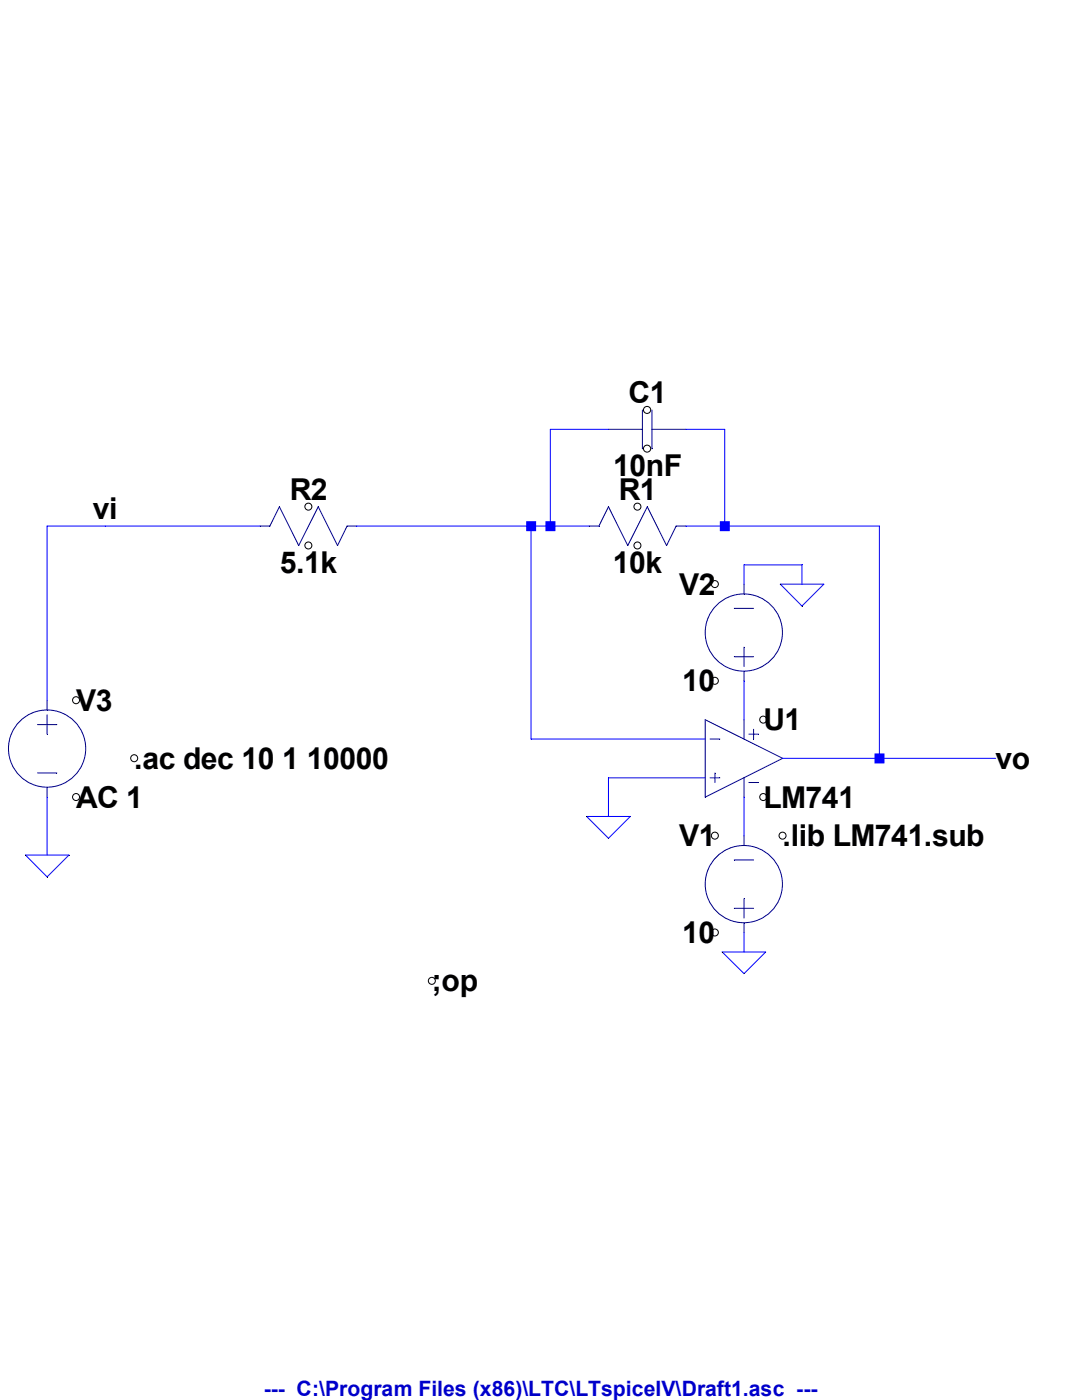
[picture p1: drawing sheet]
<svg xmlns="http://www.w3.org/2000/svg" width="216mm" height="279mm" viewBox="0 0 216 279" stroke-linecap="round" stroke-linejoin="round" font-family="sans-serif">
<path d="M140.7 143.6l15.5 7.7" fill="none" stroke="#00007f" stroke-width=".2"/>
<path d="M156.2 151.3l-15.5 7.8" fill="none" stroke="#00007f" stroke-width=".2"/>
<path d="M140.7 143.6v15.5" fill="none" stroke="#00007f" stroke-width=".2"/>
<path d="M141.7 147.5h1.9" fill="none" stroke="#00007f" stroke-width=".2"/>
<path d="M141.7 155.2h1.9" fill="none" stroke="#00007f" stroke-width=".2"/>
<path d="M142.7 154.3v1.9" fill="none" stroke="#00007f" stroke-width=".2"/>
<path d="M148.5 143.6v3.9" fill="none" stroke="#00007f" stroke-width=".2"/>
<path d="M148.5 155.2v3.9" fill="none" stroke="#00007f" stroke-width=".2"/>
<path d="M149.4 146.5h1.9" fill="none" stroke="#00007f" stroke-width=".2"/>
<path d="M150.4 145.5v2" fill="none" stroke="#00007f" stroke-width=".2"/>
<path d="M149.4 156.2h1.9" fill="none" stroke="#00007f" stroke-width=".2"/>
<g fill="none" stroke="#000" stroke-width=".2">
<circle cx="152.3" cy="143.6" r=".7"/>
<circle cx="152.3" cy="159.1" r=".7"/>
</g>
<path d="M146.5 131.1h3.9" fill="none" stroke="#00007f" stroke-width=".2"/>
<path d="M146.5 121.4h3.9" fill="none" stroke="#00007f" stroke-width=".2"/>
<path d="M148.5 129.2v3.8" fill="none" stroke="#00007f" stroke-width=".2"/>
<path d="M148.5 116.6v1.9" fill="none" stroke="#00007f" stroke-width=".2"/>
<path d="M148.5 134v1.9" fill="none" stroke="#00007f" stroke-width=".2"/>
<g fill="none" stroke="#00007f" stroke-width=".2">
<path d="M146.5 181.3h3.9"/>
<circle cx="148.4" cy="126.2" r="7.7"/>
</g>
<g fill="none" stroke="#000" stroke-width=".2">
<circle cx="142.6" cy="116.6" r=".7"/>
<circle cx="142.6" cy="135.9" r=".7"/>
</g>
<path d="M146.5 171.6h3.9" fill="none" stroke="#00007f" stroke-width=".2"/>
<path d="M148.5 179.4v3.8" fill="none" stroke="#00007f" stroke-width=".2"/>
<path d="M148.5 166.8v1.9" fill="none" stroke="#00007f" stroke-width=".2"/>
<path d="M148.5 184.2v1.9" fill="none" stroke="#00007f" stroke-width=".2"/>
<g fill="none" stroke="#00007f" stroke-width=".2">
<path d="M7.5 144.6h3.8"/>
<circle cx="148.4" cy="176.4" r="7.7"/>
</g>
<g fill="none" stroke="#000" stroke-width=".2">
<circle cx="142.6" cy="166.8" r=".7"/>
<circle cx="142.6" cy="186.1" r=".7"/>
</g>
<path d="M7.5 154.3h3.8" fill="none" stroke="#00007f" stroke-width=".2"/>
<path d="M9.4 142.7v3.8" fill="none" stroke="#00007f" stroke-width=".2"/>
<path d="M9.4 157.1v2" fill="none" stroke="#00007f" stroke-width=".2"/>
<path d="M9.4 139.8v1.9" fill="none" stroke="#00007f" stroke-width=".2"/>
<g fill="none" stroke="#00007f" stroke-width=".2">
<path d="M117.6 105h1.9"/>
<circle cx="9.4" cy="149.4" r="7.7"/>
</g>
<g fill="none" stroke="#000" stroke-width=".2">
<circle cx="15.2" cy="139.7" r=".7"/>
<circle cx="15.2" cy="159.1" r=".7"/>
</g>
<path d="M121.4 101.1l-1.9 3.9" fill="none" stroke="#00007f" stroke-width=".2"/>
<path d="M121.4 101.1l3.9 7.8" fill="none" stroke="#00007f" stroke-width=".2"/>
<path d="M129.2 101.1l-3.9 7.8" fill="none" stroke="#00007f" stroke-width=".2"/>
<path d="M129.2 101.1l3.8 7.8" fill="none" stroke="#00007f" stroke-width=".2"/>
<path d="M134.9 105h2" fill="none" stroke="#00007f" stroke-width=".2"/>
<path d="M134.9 105l-1.9 3.9" fill="none" stroke="#00007f" stroke-width=".2"/>
<g fill="none" stroke="#000" stroke-width=".2">
<circle cx="127.2" cy="108.9" r=".7"/>
<circle cx="127.2" cy="101.1" r=".7"/>
</g>
<path d="M121.4 85.7h6.8" fill="none" stroke="#00007f" stroke-width=".2"/>
<path d="M130.1 85.7h6.8" fill="none" stroke="#00007f" stroke-width=".2"/>
<path d="M130.1 81.8v7.8" fill="none" stroke="#00007f" stroke-width=".2"/>
<path d="M128.2 81.8v7.8" fill="none" stroke="#00007f" stroke-width=".2"/>
<g fill="none" stroke="#000" stroke-width=".2">
<circle cx="129.1" cy="81.8" r=".71"/>
<circle cx="129.1" cy="89.5" r=".71"/>
</g>
<path d="M51.9 105h1.9" fill="none" stroke="#00007f" stroke-width=".2"/>
<path d="M55.8 101.1l-2 3.9" fill="none" stroke="#00007f" stroke-width=".2"/>
<path d="M55.8 101.1l3.8 7.8" fill="none" stroke="#00007f" stroke-width=".2"/>
<path d="M63.5 101.1l-3.9 7.8" fill="none" stroke="#00007f" stroke-width=".2"/>
<path d="M63.5 101.1l3.9 7.8" fill="none" stroke="#00007f" stroke-width=".2"/>
<path d="M69.3 105h1.9" fill="none" stroke="#00007f" stroke-width=".2"/>
<path d="M69.3 105l-1.9 3.9" fill="none" stroke="#00007f" stroke-width=".2"/>
<g fill="none" stroke="#000" stroke-width=".2">
<circle cx="61.5" cy="108.9" r=".7"/>
<circle cx="61.5" cy="101.1" r=".7"/>
<circle cx="26.8" cy="151.3" r=".7"/>
<circle cx="156.1" cy="166.8" r=".7"/>
<circle cx="86.2" cy="195.7" r=".7"/>
</g>
<path d="M109.8 85.7h11.6M155.7 116.6h8.7l-4.4 4.3zM5.1 170.6h8.7l-4.4 4.4zM117.1 162.9h8.7l-4.4 4.4zM144.1 190h8.7l-4.3 4.3z" fill="none" stroke="#00f" stroke-width=".2"/>
<path d="M136.9 85.7h7.7" fill="none" stroke="#00f" stroke-width=".2"/>
<path d="M9.4 105h11.6" fill="none" stroke="#00f" stroke-width=".2"/>
<path d="M21 105h30.9" fill="none" stroke="#00f" stroke-width=".2"/>
<path d="M71.2 105h34.8" fill="none" stroke="#00f" stroke-width=".2"/>
<path d="M109.8 85.7v19.3" fill="none" stroke="#00f" stroke-width=".2"/>
<path d="M106 105h3.8" fill="none" stroke="#00f" stroke-width=".2"/>
<path d="M109.8 105h7.8" fill="none" stroke="#00f" stroke-width=".2"/>
<path d="M144.6 85.7v19.3" fill="none" stroke="#00f" stroke-width=".2"/>
<path d="M136.9 105h7.7" fill="none" stroke="#00f" stroke-width=".2"/>
<path d="M144.6 105h30.9" fill="none" stroke="#00f" stroke-width=".2"/>
<path d="M148.5 112.7h11.5" fill="none" stroke="#00f" stroke-width=".2"/>
<path d="M148.5 112.7v3.9" fill="none" stroke="#00f" stroke-width=".2"/>
<path d="M160 112.7v3.9" fill="none" stroke="#00f" stroke-width=".2"/>
<path d="M9.4 105v34.8" fill="none" stroke="#00f" stroke-width=".2"/>
<path d="M148.5 135.9v7.7" fill="none" stroke="#00f" stroke-width=".2"/>
<path d="M106 105v42.5" fill="none" stroke="#00f" stroke-width=".2"/>
<path d="M106 147.5h34.7" fill="none" stroke="#00f" stroke-width=".2"/>
<path d="M175.5 105v46.3" fill="none" stroke="#00f" stroke-width=".2"/>
<path d="M156.2 151.3h19.3" fill="none" stroke="#00f" stroke-width=".2"/>
<path d="M175.5 151.3h23.2" fill="none" stroke="#00f" stroke-width=".2"/>
<path d="M121.4 155.2h19.3" fill="none" stroke="#00f" stroke-width=".2"/>
<path d="M121.4 155.2v7.7" fill="none" stroke="#00f" stroke-width=".2"/>
<path d="M148.5 159.1v7.7" fill="none" stroke="#00f" stroke-width=".2"/>
<path d="M9.4 159.1v11.5" fill="none" stroke="#00f" stroke-width=".2"/>
<path d="M148.5 186.1v3.9" fill="none" stroke="#00f" stroke-width=".2"/>
<path d="M105 104h2v2h-2zM108.8 104h2v2h-2zM143.6 104h2v2h-2zM174.5 150.4h2v2h-2z" fill-rule="evenodd" fill="#00f"/>
<g font-size="6">
<text x="125.4" y="80.5">C1</text>
<text x="122.3" y="95">10nF</text>
<text x="57.8" y="99.8">R2</text>
<text x="123.5" y="99.8">R1</text>
<text x="18.5" y="103.7">vi</text>
<text x="55.8" y="114.3">5.1k</text>
<text x="122.3" y="114.3">10k</text>
<text x="135.5" y="118.7">V2</text>
<text x="136.1" y="138">10</text>
<text x="15.2" y="141.9">V3</text>
<text x="152.3" y="145.7">U1</text>
<text x="26.8" y="153.4">.ac dec 10 1 10000</text>
<text x="198.7" y="153.4">vo</text>
<text x="15.2" y="161.2">AC 1</text>
<text x="152.3" y="161.2">LM741</text>
<text x="135.5" y="168.9">V1</text>
<text x="156.2" y="168.9">.lib LM741.sub</text>
<text x="136.1" y="188.2">10</text>
<text x="86.2" y="197.8">;op</text>
</g>
<text font-size="4.2" fill="#0000c8" x="52.7" y="278.7">--- C:\Program Files (x86)\LTC\LTspiceIV\Draft1.asc ---</text>
</svg>
